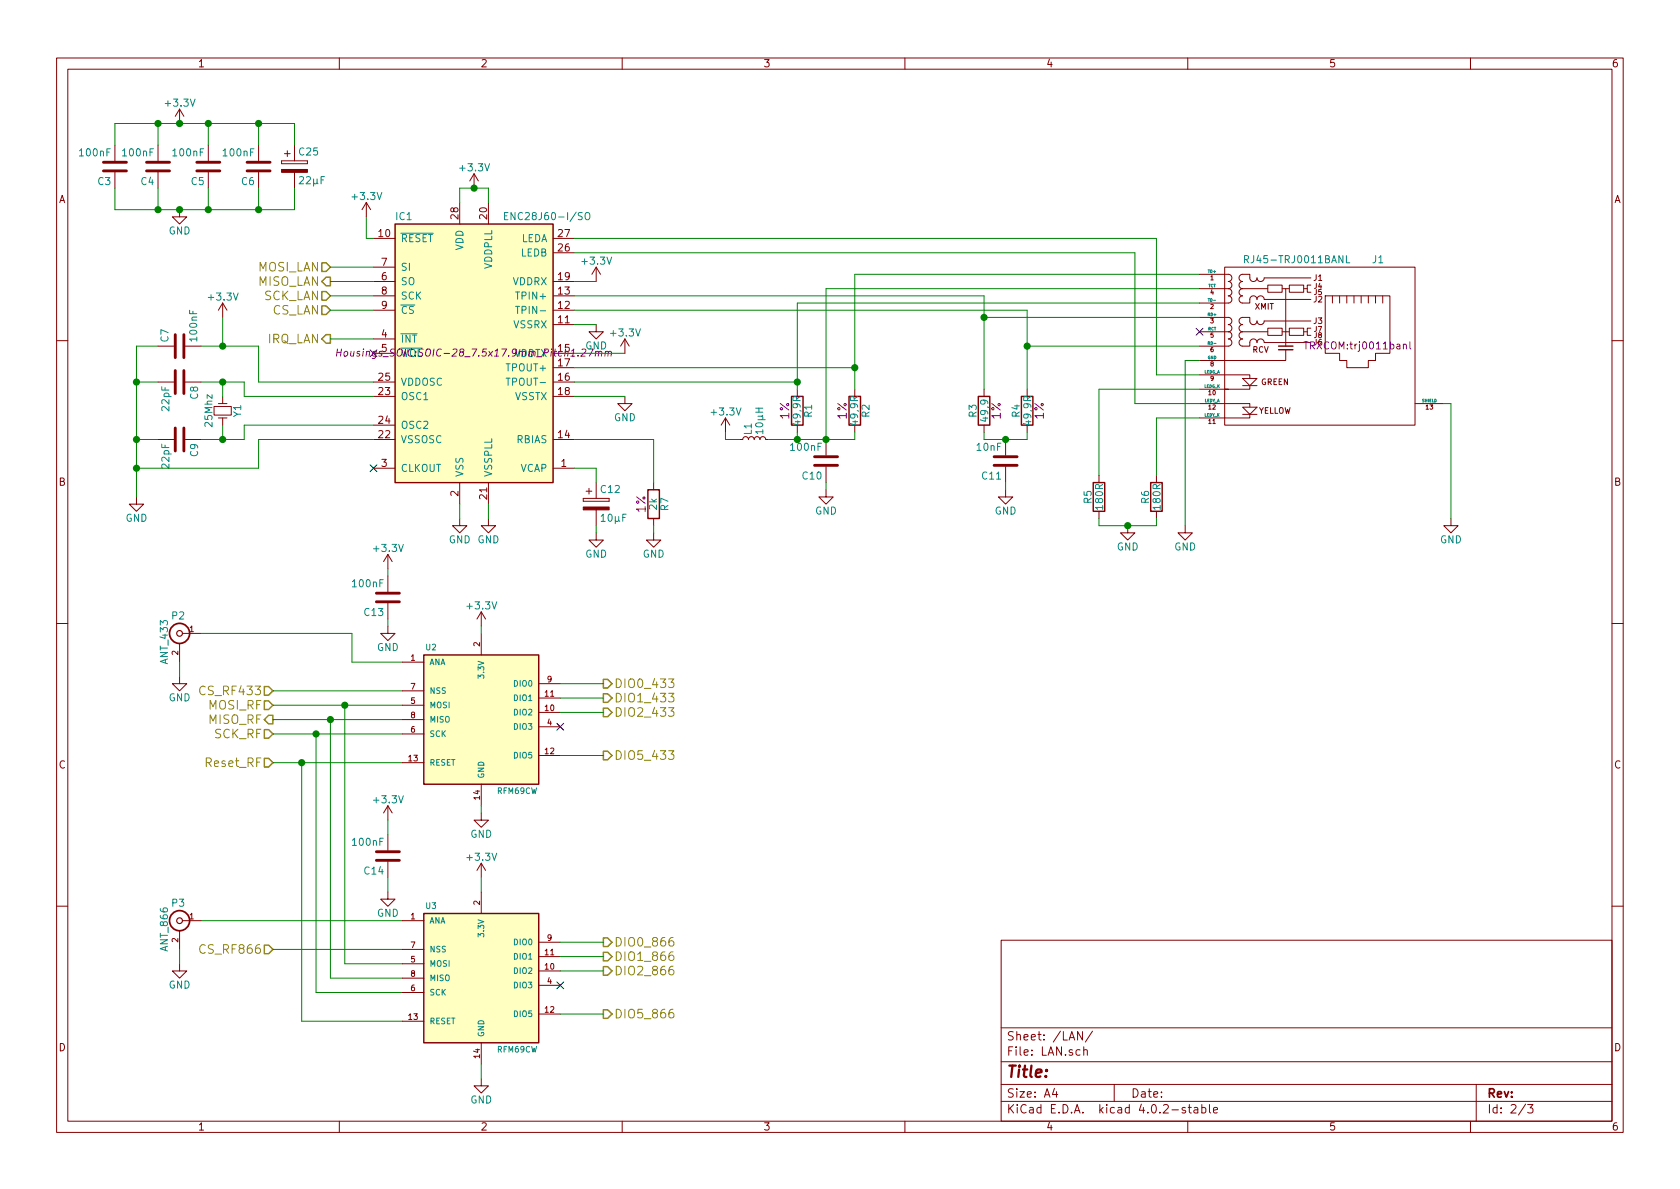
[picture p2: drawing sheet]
EESchema Schematic File Version 2
LIBS:power
LIBS:device
LIBS:transistors
LIBS:conn
LIBS:linear
LIBS:regul
LIBS:74xx
LIBS:cmos4000
LIBS:adc-dac
LIBS:memory
LIBS:xilinx
LIBS:microcontrollers
LIBS:dsp
LIBS:microchip
LIBS:analog_switches
LIBS:motorola
LIBS:texas
LIBS:intel
LIBS:audio
LIBS:interface
LIBS:digital-audio
LIBS:philips
LIBS:display
LIBS:cypress
LIBS:siliconi
LIBS:opto
LIBS:atmel
LIBS:contrib
LIBS:valves
LIBS:74xgxx
LIBS:ac-dc
LIBS:dc-dc
LIBS:diode
LIBS:ftdi
LIBS:logo
LIBS:maxim
LIBS:Oscillators
LIBS:Power_Management
LIBS:powerint
LIBS:references
LIBS:sensors
LIBS:ESP8266
LIBS:mysensors_network
LIBS:mysensors_radios
LIBS:rj45-trj0011banl
LIBS:HCCentral-cache
EELAYER 25 0
EELAYER END
$Descr A4 11693 8268
encoding utf-8
Sheet 2 3
Title ""
Date ""
Rev ""
Comp ""
Comment1 ""
Comment2 ""
Comment3 ""
Comment4 ""
$EndDescr
$Comp
L C C8
U 1 1
P 1250 2650
F 0 "C8" H 1275 2750 50  0000 L CNN
F 1 "22pF" H 1275 2550 50  0000 L CNN
F 2 "Capacitors_SMD:C_0805" H 1288 2500 30  0001 C CNN
F 3 "" H 1250 2650 60  0000 C CNN
	1    1250 2650
	0    1    1    0   
$EndComp
$Comp
L C C9
U 1 1
P 1250 3050
F 0 "C9" H 1275 3150 50  0000 L CNN
F 1 "22pF" H 1275 2950 50  0000 L CNN
F 2 "Capacitors_SMD:C_0805" H 1288 2900 30  0001 C CNN
F 3 "" H 1250 3050 60  0000 C CNN
	1    1250 3050
	0    1    1    0   
$EndComp
$Comp
L GND #PWR05
U 1 1
P 950 3450
F 0 "#PWR05" H 950 3200 50  0001 C CNN
F 1 "GND" H 950 3300 50  0000 C CNN
F 2 "" H 950 3450 60  0000 C CNN
F 3 "" H 950 3450 60  0000 C CNN
	1    950  3450
	1    0    0    -1  
$EndComp
$Comp
L CP C12
U 1 1
P 4150 3500
F 0 "C12" H 4175 3600 50  0000 L CNN
F 1 "10µF" H 4175 3400 50  0000 L CNN
F 2 "Capacitors_Tantalum_SMD:TantalC_SizeC_EIA-6032_HandSoldering" H 4188 3350 30  0001 C CNN
F 3 "" H 4150 3500 60  0000 C CNN
	1    4150 3500
	1    0    0    -1  
$EndComp
$Comp
L R R7
U 1 1
P 4550 3500
F 0 "R7" V 4630 3500 50  0000 C CNN
F 1 "2k" V 4550 3500 50  0000 C CNN
F 2 "Resistors_SMD:R_0805" V 4480 3500 30  0001 C CNN
F 3 "" H 4550 3500 30  0000 C CNN
F 4 "1%" V 4500 3500 60  0000 C BNN "Toleranz"
	1    4550 3500
	1    0    0    -1  
$EndComp
$Comp
L GND #PWR06
U 1 1
P 3200 3600
F 0 "#PWR06" H 3200 3350 50  0001 C CNN
F 1 "GND" H 3200 3450 50  0000 C CNN
F 2 "" H 3200 3600 60  0000 C CNN
F 3 "" H 3200 3600 60  0000 C CNN
	1    3200 3600
	1    0    0    -1  
$EndComp
$Comp
L GND #PWR07
U 1 1
P 3400 3600
F 0 "#PWR07" H 3400 3350 50  0001 C CNN
F 1 "GND" H 3400 3450 50  0000 C CNN
F 2 "" H 3400 3600 60  0000 C CNN
F 3 "" H 3400 3600 60  0000 C CNN
	1    3400 3600
	1    0    0    -1  
$EndComp
$Comp
L GND #PWR08
U 1 1
P 4150 3700
F 0 "#PWR08" H 4150 3450 50  0001 C CNN
F 1 "GND" H 4150 3550 50  0000 C CNN
F 2 "" H 4150 3700 60  0000 C CNN
F 3 "" H 4150 3700 60  0000 C CNN
	1    4150 3700
	1    0    0    -1  
$EndComp
$Comp
L GND #PWR09
U 1 1
P 4550 3700
F 0 "#PWR09" H 4550 3450 50  0001 C CNN
F 1 "GND" H 4550 3550 50  0000 C CNN
F 2 "" H 4550 3700 60  0000 C CNN
F 3 "" H 4550 3700 60  0000 C CNN
	1    4550 3700
	1    0    0    -1  
$EndComp
NoConn ~ 2600 3250
$Comp
L +3.3V #PWR010
U 1 1
P 3300 1300
F 0 "#PWR010" H 3300 1150 50  0001 C CNN
F 1 "+3.3V" H 3300 1440 50  0000 C CNN
F 2 "" H 3300 1300 60  0000 C CNN
F 3 "" H 3300 1300 60  0000 C CNN
	1    3300 1300
	1    0    0    -1  
$EndComp
$Comp
L +3.3V #PWR011
U 1 1
P 1550 2200
F 0 "#PWR011" H 1550 2050 50  0001 C CNN
F 1 "+3.3V" H 1550 2340 50  0000 C CNN
F 2 "" H 1550 2200 60  0000 C CNN
F 3 "" H 1550 2200 60  0000 C CNN
	1    1550 2200
	1    0    0    -1  
$EndComp
$Comp
L +3.3V #PWR012
U 1 1
P 1250 850
F 0 "#PWR012" H 1250 700 50  0001 C CNN
F 1 "+3.3V" H 1250 990 50  0000 C CNN
F 2 "" H 1250 850 60  0000 C CNN
F 3 "" H 1250 850 60  0000 C CNN
	1    1250 850 
	1    0    0    -1  
$EndComp
$Comp
L C C3
U 1 1
P 800 1150
F 0 "C3" H 825 1250 50  0000 L CNN
F 1 "100nF" H 825 1050 50  0000 L CNN
F 2 "Capacitors_SMD:C_0805" H 838 1000 30  0001 C CNN
F 3 "" H 800 1150 60  0000 C CNN
	1    800  1150
	-1   0    0    1   
$EndComp
$Comp
L GND #PWR013
U 1 1
P 1250 1450
F 0 "#PWR013" H 1250 1200 50  0001 C CNN
F 1 "GND" H 1250 1300 50  0000 C CNN
F 2 "" H 1250 1450 60  0000 C CNN
F 3 "" H 1250 1450 60  0000 C CNN
	1    1250 1450
	1    0    0    -1  
$EndComp
Text HLabel 2300 1850 0    60   Input ~ 0
MOSI_LAN
Text HLabel 2300 1950 0    60   Output ~ 0
MISO_LAN
Text HLabel 2300 2050 0    60   Input ~ 0
SCK_LAN
Text HLabel 2300 2150 0    60   Input ~ 0
CS_LAN
Text HLabel 2300 2350 0    60   Output ~ 0
IRQ_LAN
NoConn ~ 2600 2450
$Comp
L R R2
U 1 1
P 5950 2850
F 0 "R2" V 6030 2850 50  0000 C CNN
F 1 "49,9R" V 5950 2850 50  0000 C CNN
F 2 "Resistors_SMD:R_0805" V 5880 2850 30  0001 C CNN
F 3 "" H 5950 2850 30  0000 C CNN
F 4 "1%" V 5900 2850 60  0000 C BNN "Toleranz"
	1    5950 2850
	1    0    0    -1  
$EndComp
$Comp
L R R1
U 1 1
P 5550 2850
F 0 "R1" V 5630 2850 50  0000 C CNN
F 1 "49,9R" V 5550 2850 50  0000 C CNN
F 2 "Resistors_SMD:R_0805" V 5480 2850 30  0001 C CNN
F 3 "" H 5550 2850 30  0000 C CNN
F 4 "1%" V 5500 2850 60  0000 C BNN "Toleranz"
	1    5550 2850
	1    0    0    -1  
$EndComp
$Comp
L C C10
U 1 1
P 5750 3200
F 0 "C10" H 5775 3300 50  0000 L CNN
F 1 "100nF" H 5775 3100 50  0000 L CNN
F 2 "Capacitors_SMD:C_0805" H 5788 3050 30  0001 C CNN
F 3 "" H 5750 3200 60  0000 C CNN
	1    5750 3200
	-1   0    0    1   
$EndComp
$Comp
L L_Small L1
U 1 1
P 5250 3050
F 0 "L1" H 5280 3090 50  0000 L CNN
F 1 "10µH" H 5280 3010 50  0000 L CNN
F 2 "w_smd_inductors:inductor_smd_0805" H 5250 3050 60  0001 C CNN
F 3 "" H 5250 3050 60  0000 C CNN
	1    5250 3050
	0    -1   -1   0   
$EndComp
$Comp
L R R4
U 1 1
P 7150 2850
F 0 "R4" V 7230 2850 50  0000 C CNN
F 1 "49,9R" V 7150 2850 50  0000 C CNN
F 2 "Resistors_SMD:R_0805" V 7080 2850 30  0001 C CNN
F 3 "" H 7150 2850 30  0000 C CNN
F 4 "1%" V 7100 2850 60  0000 C BNN "Toleranz"
	1    7150 2850
	-1   0    0    1   
$EndComp
$Comp
L R R3
U 1 1
P 6850 2850
F 0 "R3" V 6930 2850 50  0000 C CNN
F 1 "49,9" V 6850 2850 50  0000 C CNN
F 2 "Resistors_SMD:R_0805" V 6780 2850 30  0001 C CNN
F 3 "" H 6850 2850 30  0000 C CNN
F 4 "1%" V 6800 2850 60  0000 C BNN "Toleranz"
	1    6850 2850
	-1   0    0    1   
$EndComp
$Comp
L C C11
U 1 1
P 7000 3200
F 0 "C11" H 7025 3300 50  0000 L CNN
F 1 "10nF" H 7025 3100 50  0000 L CNN
F 2 "Capacitors_SMD:C_0805" H 7038 3050 30  0001 C CNN
F 3 "" H 7000 3200 60  0000 C CNN
	1    7000 3200
	-1   0    0    1   
$EndComp
$Comp
L ENC28J60-I/SO IC1
U 1 1
P 3300 2450
F 0 "IC1" H 2750 3400 50  0000 L CNN
F 1 "ENC28J60-I/SO" H 3500 3400 50  0000 L CNN
F 2 "Housings_SOIC:SOIC-28_7.5x17.9mm_Pitch1.27mm" H 3300 2450 50  0000 C CIN
F 3 "" H 3300 2450 60  0000 C CNN
	1    3300 2450
	1    0    0    -1  
$EndComp
$Comp
L +3.3V #PWR014
U 1 1
P 5050 3000
F 0 "#PWR014" H 5050 2850 50  0001 C CNN
F 1 "+3.3V" H 5050 3140 50  0000 C CNN
F 2 "" H 5050 3000 60  0000 C CNN
F 3 "" H 5050 3000 60  0000 C CNN
	1    5050 3000
	1    0    0    -1  
$EndComp
$Comp
L +3.3V #PWR015
U 1 1
P 4150 1950
F 0 "#PWR015" H 4150 1800 50  0001 C CNN
F 1 "+3.3V" H 4150 2090 50  0000 C CNN
F 2 "" H 4150 1950 60  0000 C CNN
F 3 "" H 4150 1950 60  0000 C CNN
	1    4150 1950
	1    0    0    -1  
$EndComp
$Comp
L GND #PWR016
U 1 1
P 4150 2250
F 0 "#PWR016" H 4150 2000 50  0001 C CNN
F 1 "GND" H 4150 2100 50  0000 C CNN
F 2 "" H 4150 2250 60  0000 C CNN
F 3 "" H 4150 2250 60  0000 C CNN
	1    4150 2250
	1    0    0    -1  
$EndComp
$Comp
L +3.3V #PWR017
U 1 1
P 4350 2450
F 0 "#PWR017" H 4350 2300 50  0001 C CNN
F 1 "+3.3V" H 4350 2590 50  0000 C CNN
F 2 "" H 4350 2450 60  0000 C CNN
F 3 "" H 4350 2450 60  0000 C CNN
	1    4350 2450
	1    0    0    -1  
$EndComp
$Comp
L GND #PWR018
U 1 1
P 4350 2750
F 0 "#PWR018" H 4350 2500 50  0001 C CNN
F 1 "GND" H 4350 2600 50  0000 C CNN
F 2 "" H 4350 2750 60  0000 C CNN
F 3 "" H 4350 2750 60  0000 C CNN
	1    4350 2750
	1    0    0    -1  
$EndComp
$Comp
L GND #PWR019
U 1 1
P 7000 3400
F 0 "#PWR019" H 7000 3150 50  0001 C CNN
F 1 "GND" H 7000 3250 50  0000 C CNN
F 2 "" H 7000 3400 60  0000 C CNN
F 3 "" H 7000 3400 60  0000 C CNN
	1    7000 3400
	1    0    0    -1  
$EndComp
$Comp
L C C7
U 1 1
P 1250 2400
F 0 "C7" H 1275 2500 50  0000 L CNN
F 1 "100nF" H 1275 2300 50  0000 L CNN
F 2 "Capacitors_SMD:C_0805" H 1288 2250 30  0001 C CNN
F 3 "" H 1250 2400 60  0000 C CNN
	1    1250 2400
	0    -1   -1   0   
$EndComp
Wire Wire Line
	2600 2750 1700 2750
Wire Wire Line
	1700 2750 1700 2650
Wire Wire Line
	1700 2650 1400 2650
Connection ~ 1550 2650
Wire Wire Line
	2600 2950 1700 2950
Wire Wire Line
	1700 2950 1700 3050
Wire Wire Line
	1700 3050 1400 3050
Connection ~ 1550 3050
Wire Wire Line
	1100 2650 950  2650
Wire Wire Line
	950  2400 950  3450
Wire Wire Line
	950  3050 1100 3050
Connection ~ 950  3050
Wire Wire Line
	4000 3250 4150 3250
Wire Wire Line
	4150 3250 4150 3350
Wire Wire Line
	4000 3050 4550 3050
Wire Wire Line
	4550 3050 4550 3350
Wire Wire Line
	4150 3650 4150 3700
Wire Wire Line
	4550 3650 4550 3700
Wire Wire Line
	3200 3500 3200 3600
Wire Wire Line
	3400 3500 3400 3600
Wire Wire Line
	3200 1400 3200 1300
Wire Wire Line
	3200 1300 3400 1300
Wire Wire Line
	3400 1300 3400 1400
Connection ~ 3300 1300
Wire Wire Line
	2300 1850 2600 1850
Wire Wire Line
	2300 1950 2600 1950
Wire Wire Line
	2300 2050 2600 2050
Wire Wire Line
	2300 2150 2600 2150
Wire Wire Line
	2300 2350 2600 2350
Wire Wire Line
	4000 1950 4150 1950
Wire Wire Line
	4000 2250 4150 2250
Wire Wire Line
	4000 2450 4350 2450
Wire Wire Line
	4000 2750 4350 2750
Wire Wire Line
	950  2400 1100 2400
Connection ~ 950  2650
Wire Wire Line
	1800 2650 2600 2650
Wire Wire Line
	1800 2400 1800 2650
Wire Wire Line
	1400 2400 1800 2400
Wire Wire Line
	1550 2200 1550 2400
Connection ~ 1550 2400
Wire Wire Line
	2600 3050 1800 3050
Wire Wire Line
	1800 3050 1800 3250
Wire Wire Line
	1800 3250 950  3250
Connection ~ 950  3250
Wire Wire Line
	7150 2150 7150 2700
Wire Wire Line
	6850 2050 6850 2700
Wire Wire Line
	4000 2050 6850 2050
Wire Wire Line
	4000 2150 7150 2150
Wire Wire Line
	6850 3000 6850 3050
Wire Wire Line
	6850 3050 7150 3050
Wire Wire Line
	7150 3050 7150 3000
Connection ~ 7000 3050
Wire Wire Line
	7000 3350 7000 3400
Wire Wire Line
	4000 2550 5950 2550
Wire Wire Line
	5950 1900 5950 2700
Wire Wire Line
	4000 2650 5550 2650
Wire Wire Line
	5550 2100 5550 2700
Wire Wire Line
	5050 3000 5050 3050
Wire Wire Line
	5050 3050 5150 3050
Wire Wire Line
	5350 3050 5950 3050
Wire Wire Line
	5550 3000 5550 3050
Connection ~ 5550 3050
Wire Wire Line
	5950 3050 5950 3000
Connection ~ 5750 3050
Wire Wire Line
	5550 2100 8350 2100
Connection ~ 5550 2650
Wire Wire Line
	5950 1900 8350 1900
Connection ~ 5950 2550
Wire Wire Line
	8350 2000 5750 2000
Wire Wire Line
	5750 2000 5750 3050
$Comp
L GND #PWR020
U 1 1
P 5750 3400
F 0 "#PWR020" H 5750 3150 50  0001 C CNN
F 1 "GND" H 5750 3250 50  0000 C CNN
F 2 "" H 5750 3400 60  0000 C CNN
F 3 "" H 5750 3400 60  0000 C CNN
	1    5750 3400
	1    0    0    -1  
$EndComp
Wire Wire Line
	5750 3350 5750 3400
$Comp
L R R6
U 1 1
P 8050 3450
F 0 "R6" V 8130 3450 50  0000 C CNN
F 1 "180R" V 8050 3450 50  0000 C CNN
F 2 "Resistors_SMD:R_0805" V 7980 3450 30  0001 C CNN
F 3 "" H 8050 3450 30  0000 C CNN
	1    8050 3450
	-1   0    0    1   
$EndComp
$Comp
L R R5
U 1 1
P 7650 3450
F 0 "R5" V 7730 3450 50  0000 C CNN
F 1 "180R" V 7650 3450 50  0000 C CNN
F 2 "Resistors_SMD:R_0805" V 7580 3450 30  0001 C CNN
F 3 "" H 7650 3450 30  0000 C CNN
	1    7650 3450
	-1   0    0    1   
$EndComp
Wire Wire Line
	8050 2900 8050 3300
Wire Wire Line
	7650 2700 7650 3300
$Comp
L GND #PWR021
U 1 1
P 7850 3650
F 0 "#PWR021" H 7850 3400 50  0001 C CNN
F 1 "GND" H 7850 3500 50  0000 C CNN
F 2 "" H 7850 3650 60  0000 C CNN
F 3 "" H 7850 3650 60  0000 C CNN
	1    7850 3650
	1    0    0    -1  
$EndComp
Wire Wire Line
	7650 3600 7650 3650
Wire Wire Line
	7650 3650 8050 3650
Wire Wire Line
	8050 3650 8050 3600
Connection ~ 7850 3650
Wire Wire Line
	4000 1650 8050 1650
Wire Wire Line
	4000 1750 7900 1750
$Comp
L +3.3V #PWR022
U 1 1
P 3350 4350
F 0 "#PWR022" H 3350 4200 50  0001 C CNN
F 1 "+3.3V" H 3350 4490 50  0000 C CNN
F 2 "" H 3350 4350 60  0000 C CNN
F 3 "" H 3350 4350 60  0000 C CNN
	1    3350 4350
	1    0    0    -1  
$EndComp
$Comp
L +3.3V #PWR023
U 1 1
P 3350 6100
F 0 "#PWR023" H 3350 5950 50  0001 C CNN
F 1 "+3.3V" H 3350 6240 50  0000 C CNN
F 2 "" H 3350 6100 60  0000 C CNN
F 3 "" H 3350 6100 60  0000 C CNN
	1    3350 6100
	1    0    0    -1  
$EndComp
$Comp
L GND #PWR024
U 1 1
P 3350 5650
F 0 "#PWR024" H 3350 5400 50  0001 C CNN
F 1 "GND" H 3350 5500 50  0000 C CNN
F 2 "" H 3350 5650 60  0000 C CNN
F 3 "" H 3350 5650 60  0000 C CNN
	1    3350 5650
	1    0    0    -1  
$EndComp
$Comp
L GND #PWR025
U 1 1
P 3350 7500
F 0 "#PWR025" H 3350 7250 50  0001 C CNN
F 1 "GND" H 3350 7350 50  0000 C CNN
F 2 "" H 3350 7500 60  0000 C CNN
F 3 "" H 3350 7500 60  0000 C CNN
	1    3350 7500
	1    0    0    -1  
$EndComp
Wire Wire Line
	3350 6200 3350 6100
Text HLabel 1900 4900 0    60   Input ~ 0
MOSI_RF
Text HLabel 1900 5000 0    60   Output ~ 0
MISO_RF
Text HLabel 1900 5100 0    60   Input ~ 0
SCK_RF
Text HLabel 1900 4800 0    60   Input ~ 0
CS_RF433
Text HLabel 1900 6600 0    60   Input ~ 0
CS_RF866
Wire Wire Line
	1900 4800 2800 4800
Wire Wire Line
	1900 4900 2800 4900
Wire Wire Line
	1900 5000 2800 5000
Wire Wire Line
	1900 5100 2800 5100
Wire Wire Line
	2800 6600 1900 6600
Wire Wire Line
	2800 6700 2400 6700
Wire Wire Line
	2400 6700 2400 4900
Connection ~ 2400 4900
Wire Wire Line
	2800 6800 2300 6800
Wire Wire Line
	2300 6800 2300 5000
Connection ~ 2300 5000
Wire Wire Line
	2800 6900 2200 6900
Wire Wire Line
	2200 6900 2200 5100
Connection ~ 2200 5100
Text HLabel 1900 5300 0    60   Input ~ 0
Reset_RF
Wire Wire Line
	1900 5300 2800 5300
Wire Wire Line
	2800 7100 2100 7100
Wire Wire Line
	2100 7100 2100 5300
Connection ~ 2100 5300
$Comp
L C C4
U 1 1
P 1100 1150
F 0 "C4" H 1125 1250 50  0000 L CNN
F 1 "100nF" H 1125 1050 50  0000 L CNN
F 2 "Capacitors_SMD:C_0805" H 1138 1000 30  0001 C CNN
F 3 "" H 1100 1150 60  0000 C CNN
	1    1100 1150
	-1   0    0    1   
$EndComp
$Comp
L C C5
U 1 1
P 1450 1150
F 0 "C5" H 1475 1250 50  0000 L CNN
F 1 "100nF" H 1475 1050 50  0000 L CNN
F 2 "Capacitors_SMD:C_0805" H 1488 1000 30  0001 C CNN
F 3 "" H 1450 1150 60  0000 C CNN
	1    1450 1150
	-1   0    0    1   
$EndComp
$Comp
L C C6
U 1 1
P 1800 1150
F 0 "C6" H 1825 1250 50  0000 L CNN
F 1 "100nF" H 1825 1050 50  0000 L CNN
F 2 "Capacitors_SMD:C_0805" H 1838 1000 30  0001 C CNN
F 3 "" H 1800 1150 60  0000 C CNN
	1    1800 1150
	-1   0    0    1   
$EndComp
$Comp
L C C13
U 1 1
P 2700 4150
F 0 "C13" H 2725 4250 50  0000 L CNN
F 1 "100nF" H 2725 4050 50  0000 L CNN
F 2 "Capacitors_SMD:C_0805" H 2738 4000 30  0001 C CNN
F 3 "" H 2700 4150 60  0000 C CNN
	1    2700 4150
	-1   0    0    1   
$EndComp
$Comp
L C C14
U 1 1
P 2700 5950
F 0 "C14" H 2725 6050 50  0000 L CNN
F 1 "100nF" H 2725 5850 50  0000 L CNN
F 2 "Capacitors_SMD:C_0805" H 2738 5800 30  0001 C CNN
F 3 "" H 2700 5950 60  0000 C CNN
	1    2700 5950
	-1   0    0    1   
$EndComp
$Comp
L BNC P2
U 1 1
P 1250 4400
F 0 "P2" H 1260 4520 50  0000 C CNN
F 1 "ANT_433" V 1360 4340 50  0000 C CNN
F 2 "w_conn_rf:sma_90_r300.124.403" H 1250 4400 60  0001 C CNN
F 3 "" H 1250 4400 60  0000 C CNN
	1    1250 4400
	-1   0    0    -1  
$EndComp
Wire Wire Line
	2800 4600 2450 4600
Wire Wire Line
	2450 4600 2450 4400
Wire Wire Line
	2450 4400 1400 4400
$Comp
L BNC P3
U 1 1
P 1250 6400
F 0 "P3" H 1260 6520 50  0000 C CNN
F 1 "ANT_866" V 1360 6340 50  0000 C CNN
F 2 "w_conn_rf:sma_90_r300.124.403" H 1250 6400 60  0001 C CNN
F 3 "" H 1250 6400 60  0000 C CNN
	1    1250 6400
	-1   0    0    -1  
$EndComp
Wire Wire Line
	1400 6400 2800 6400
$Comp
L GND #PWR026
U 1 1
P 1250 6700
F 0 "#PWR026" H 1250 6450 50  0001 C CNN
F 1 "GND" H 1250 6550 50  0000 C CNN
F 2 "" H 1250 6700 60  0000 C CNN
F 3 "" H 1250 6700 60  0000 C CNN
	1    1250 6700
	1    0    0    -1  
$EndComp
$Comp
L GND #PWR027
U 1 1
P 1250 4700
F 0 "#PWR027" H 1250 4450 50  0001 C CNN
F 1 "GND" H 1250 4550 50  0000 C CNN
F 2 "" H 1250 4700 60  0000 C CNN
F 3 "" H 1250 4700 60  0000 C CNN
	1    1250 4700
	1    0    0    -1  
$EndComp
Wire Wire Line
	1250 4700 1250 4600
Wire Wire Line
	1250 6700 1250 6600
$Comp
L RFM69CW U2
U 1 1
P 3350 4750
F 0 "U2" H 3000 5000 40  0000 C CNN
F 1 "RFM69CW" H 3600 4000 40  0000 C CNN
F 2 "w_rf_modules:RFM12B_SMD" H 3350 4750 30  0001 C CIN
F 3 "" H 3350 4750 60  0000 C CNN
	1    3350 4750
	1    0    0    -1  
$EndComp
$Comp
L RFM69CW U3
U 1 1
P 3350 6550
F 0 "U3" H 3000 6800 40  0000 C CNN
F 1 "RFM69CW" H 3600 5800 40  0000 C CNN
F 2 "w_rf_modules:RFM12B_SMD" H 3350 6550 30  0001 C CIN
F 3 "" H 3350 6550 60  0000 C CNN
	1    3350 6550
	1    0    0    -1  
$EndComp
$Comp
L GND #PWR028
U 1 1
P 2700 6200
F 0 "#PWR028" H 2700 5950 50  0001 C CNN
F 1 "GND" H 2700 6050 50  0000 C CNN
F 2 "" H 2700 6200 60  0000 C CNN
F 3 "" H 2700 6200 60  0000 C CNN
	1    2700 6200
	1    0    0    -1  
$EndComp
$Comp
L +3.3V #PWR029
U 1 1
P 2700 5700
F 0 "#PWR029" H 2700 5550 50  0001 C CNN
F 1 "+3.3V" H 2700 5840 50  0000 C CNN
F 2 "" H 2700 5700 60  0000 C CNN
F 3 "" H 2700 5700 60  0000 C CNN
	1    2700 5700
	1    0    0    -1  
$EndComp
Wire Wire Line
	2700 5700 2700 5800
Wire Wire Line
	2700 6200 2700 6100
Wire Wire Line
	3350 7500 3350 7400
Wire Wire Line
	3350 5650 3350 5600
$Comp
L +3.3V #PWR030
U 1 1
P 2700 3950
F 0 "#PWR030" H 2700 3800 50  0001 C CNN
F 1 "+3.3V" H 2700 4090 50  0000 C CNN
F 2 "" H 2700 3950 60  0000 C CNN
F 3 "" H 2700 3950 60  0000 C CNN
	1    2700 3950
	1    0    0    -1  
$EndComp
$Comp
L GND #PWR031
U 1 1
P 2700 4350
F 0 "#PWR031" H 2700 4100 50  0001 C CNN
F 1 "GND" H 2700 4200 50  0000 C CNN
F 2 "" H 2700 4350 60  0000 C CNN
F 3 "" H 2700 4350 60  0000 C CNN
	1    2700 4350
	1    0    0    -1  
$EndComp
Wire Wire Line
	2700 4350 2700 4300
Wire Wire Line
	2700 4000 2700 3950
Text HLabel 4200 6550 2    60   Output ~ 0
DIO0_866
Wire Wire Line
	3900 6550 4200 6550
Text HLabel 4200 6650 2    60   Output ~ 0
DIO1_866
Wire Wire Line
	3900 6650 4200 6650
Text HLabel 4200 6750 2    60   Output ~ 0
DIO2_866
Wire Wire Line
	3900 6750 4200 6750
Text HLabel 4200 7050 2    60   Output ~ 0
DIO5_866
Wire Wire Line
	3900 7050 4200 7050
NoConn ~ 3900 6850
NoConn ~ 3900 5050
Text HLabel 4200 4750 2    60   Output ~ 0
DIO0_433
Text HLabel 4200 4850 2    60   Output ~ 0
DIO1_433
Text HLabel 4200 4950 2    60   Output ~ 0
DIO2_433
Text HLabel 4200 5250 2    60   Output ~ 0
DIO5_433
Wire Wire Line
	3900 4750 4200 4750
Wire Wire Line
	3900 4850 4200 4850
Wire Wire Line
	4200 4950 3900 4950
Wire Wire Line
	3900 5250 4200 5250
Wire Wire Line
	800  850  2050 850 
Wire Wire Line
	800  850  800  1000
Wire Wire Line
	1800 850  1800 1000
Connection ~ 1250 850 
Wire Wire Line
	1100 1000 1100 850 
Connection ~ 1100 850 
Wire Wire Line
	1450 1000 1450 850 
Connection ~ 1450 850 
Wire Wire Line
	800  1300 800  1450
Wire Wire Line
	800  1450 2050 1450
Wire Wire Line
	1800 1450 1800 1300
Connection ~ 1250 1450
Wire Wire Line
	1450 1300 1450 1450
Connection ~ 1450 1450
Wire Wire Line
	1100 1300 1100 1450
Connection ~ 1100 1450
$Comp
L Crystal_Small Y1
U 1 1
P 1550 2850
F 0 "Y1" H 1550 2950 50  0000 C CNN
F 1 "25Mhz" H 1550 2750 50  0000 C CNN
F 2 "w_crystal:hc-49_smd" H 1550 2850 60  0001 C CNN
F 3 "" H 1550 2850 60  0000 C CNN
	1    1550 2850
	0    1    1    0   
$EndComp
Wire Wire Line
	1550 2650 1550 2750
Wire Wire Line
	1550 3050 1550 2950
Wire Wire Line
	3350 4400 3350 4350
$Comp
L CP C25
U 1 1
P 2050 1150
F 0 "C25" H 2075 1250 50  0000 L CNN
F 1 "22µF" H 2075 1050 50  0000 L CNN
F 2 "Capacitors_Tantalum_SMD:TantalC_SizeB_EIA-3528_HandSoldering" H 2088 1000 30  0001 C CNN
F 3 "" H 2050 1150 60  0000 C CNN
	1    2050 1150
	1    0    0    -1  
$EndComp
Wire Wire Line
	2050 850  2050 1000
Connection ~ 1800 850 
Wire Wire Line
	2050 1450 2050 1300
Connection ~ 1800 1450
$Comp
L +3.3V #PWR032
U 1 1
P 2550 1500
F 0 "#PWR032" H 2550 1350 50  0001 C CNN
F 1 "+3.3V" H 2550 1640 50  0000 C CNN
F 2 "" H 2550 1500 60  0000 C CNN
F 3 "" H 2550 1500 60  0000 C CNN
	1    2550 1500
	1    0    0    -1  
$EndComp
Wire Wire Line
	2600 1650 2550 1650
Wire Wire Line
	2550 1650 2550 1500
$Comp
L RJ45-TRJ0011BANL J1
U 1 1
P 9450 2400
F 0 "J1" H 9550 3000 50  0000 L CNN
F 1 "RJ45-TRJ0011BANL" H 9400 3000 50  0000 R CNN
F 2 "TRXCOM:trj0011banl" H 9450 2400 50  0000 C CNN
F 3 "" H 9450 2400 50  0000 C CNN
	1    9450 2400
	1    0    0    -1  
$EndComp
Wire Wire Line
	8350 2200 6850 2200
Connection ~ 6850 2200
Wire Wire Line
	8350 2400 7150 2400
Connection ~ 7150 2400
Wire Wire Line
	8350 2600 8050 2600
Wire Wire Line
	7650 2700 8350 2700
Wire Wire Line
	8350 2800 7900 2800
Wire Wire Line
	7900 2800 7900 1750
Wire Wire Line
	8050 2600 8050 1650
Wire Wire Line
	8050 2900 8350 2900
NoConn ~ 8350 2300
$Comp
L GND #PWR033
U 1 1
P 8250 3650
F 0 "#PWR033" H 8250 3400 50  0001 C CNN
F 1 "GND" H 8250 3500 50  0000 C CNN
F 2 "" H 8250 3650 60  0000 C CNN
F 3 "" H 8250 3650 60  0000 C CNN
	1    8250 3650
	1    0    0    -1  
$EndComp
Wire Wire Line
	8350 2500 8250 2500
Wire Wire Line
	8250 2500 8250 3650
$Comp
L GND #PWR034
U 1 1
P 10100 3600
F 0 "#PWR034" H 10100 3350 50  0001 C CNN
F 1 "GND" H 10100 3450 50  0000 C CNN
F 2 "" H 10100 3600 60  0000 C CNN
F 3 "" H 10100 3600 60  0000 C CNN
	1    10100 3600
	1    0    0    -1  
$EndComp
Wire Wire Line
	10050 2800 10100 2800
Wire Wire Line
	10100 2800 10100 3600
$EndSCHEMATC
